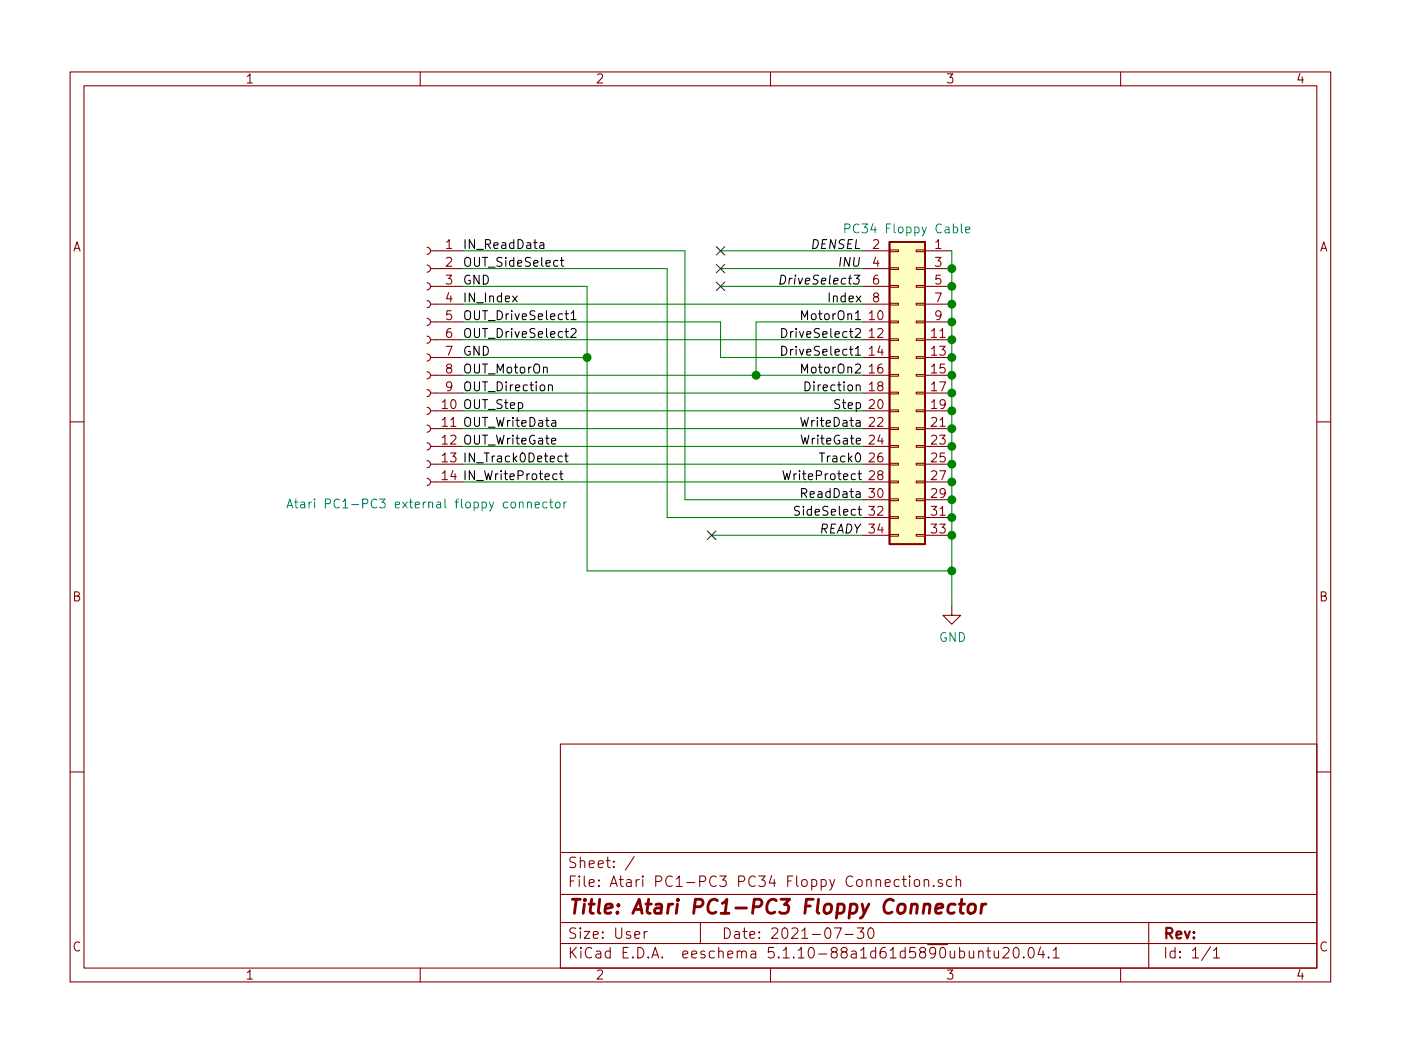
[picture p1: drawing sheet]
EESchema Schematic File Version 4
EELAYER 30 0
EELAYER END
$Descr User 7874 5906
encoding utf-8
Sheet 1 1
Title "Atari PC1-PC3 Floppy Connector"
Date "2021-07-30"
Rev ""
Comp ""
Comment1 ""
Comment2 ""
Comment3 ""
Comment4 ""
$EndDescr
$Comp
L Connector:Conn_01x14_Female J1
U 1 1
P 2400 2000
F 0 "J1" H 2428 1976 50  0001 L CNN
F 1 "Atari PC1-PC3 external floppy connector" H 2400 1150 50  0000 C BNN
F 2 "" H 2400 2000 50  0001 C CNN
F 3 "~" H 2400 2000 50  0001 C CNN
	1    2400 2000
	-1   0    0    -1  
$EndComp
$Comp
L Connector_Generic:Conn_02x17_Odd_Even J2
U 1 1
P 5150 2200
F 0 "J2" H 5200 3217 50  0001 C CNN
F 1 "PC34 Floppy Cable" H 5200 3125 50  0000 C CNN
F 2 "" H 5150 2200 50  0001 C CNN
F 3 "~" H 5150 2200 50  0001 C CNN
	1    5150 2200
	-1   0    0    -1  
$EndComp
$Comp
L power:GND #PWR01
U 1 1
P 5350 3400
F 0 "#PWR01" H 5350 3150 50  0001 C CNN
F 1 "GND" H 5355 3227 50  0000 C CNN
F 2 "" H 5350 3400 50  0001 C CNN
F 3 "" H 5350 3400 50  0001 C CNN
	1    5350 3400
	1    0    0    -1  
$EndComp
Wire Wire Line
	5350 1400 5350 1500
Connection ~ 5350 1500
Wire Wire Line
	5350 1500 5350 1600
Connection ~ 5350 1600
Wire Wire Line
	5350 1600 5350 1700
Connection ~ 5350 1700
Wire Wire Line
	5350 1700 5350 1800
Connection ~ 5350 1800
Wire Wire Line
	5350 1800 5350 1900
Connection ~ 5350 1900
Wire Wire Line
	5350 1900 5350 2000
Connection ~ 5350 2000
Wire Wire Line
	5350 2000 5350 2100
Connection ~ 5350 2100
Wire Wire Line
	5350 2100 5350 2200
Connection ~ 5350 2200
Wire Wire Line
	5350 2200 5350 2300
Connection ~ 5350 2300
Wire Wire Line
	5350 2300 5350 2400
Connection ~ 5350 2400
Wire Wire Line
	5350 2400 5350 2500
Connection ~ 5350 2500
Wire Wire Line
	5350 2500 5350 2600
Connection ~ 5350 2600
Wire Wire Line
	5350 2600 5350 2700
Connection ~ 5350 2700
Wire Wire Line
	5350 2700 5350 2800
Connection ~ 5350 2800
Wire Wire Line
	5350 2800 5350 2900
Connection ~ 5350 2900
Wire Wire Line
	5350 2900 5350 3000
Connection ~ 5350 3000
Wire Wire Line
	2600 2000 3300 2000
Text Label 4850 1900 2    50   ~ 0
DriveSelect2
Text Label 4850 2000 2    50   ~ 0
DriveSelect1
Text Label 4850 2400 2    50   ~ 0
WriteData
Wire Wire Line
	2600 2300 4850 2300
Wire Wire Line
	2600 2200 4850 2200
Wire Wire Line
	2600 2400 4850 2400
Wire Wire Line
	2600 1900 4850 1900
Wire Wire Line
	3300 2000 3300 3200
Wire Wire Line
	5350 3000 5350 3200
Wire Wire Line
	2600 1600 3300 1600
Wire Wire Line
	3300 1600 3300 2000
Connection ~ 3300 2000
Wire Wire Line
	3300 3200 5350 3200
Connection ~ 5350 3200
Wire Wire Line
	5350 3200 5350 3400
Text Label 4850 2100 2    50   ~ 0
MotorOn2
Text Label 4850 2200 2    50   ~ 0
Direction
Text Label 4850 2300 2    50   ~ 0
Step
Wire Wire Line
	4850 2500 2600 2500
Text Label 4850 2500 2    50   ~ 0
WriteGate
Wire Wire Line
	2600 2600 4850 2600
Text Label 4850 2600 2    50   ~ 0
Track0
Wire Wire Line
	4850 2700 2600 2700
Text Label 4850 2700 2    50   ~ 0
WriteProtect
Wire Wire Line
	4850 2800 3850 2800
Wire Wire Line
	3850 2800 3850 1400
Wire Wire Line
	3850 1400 2600 1400
Text Label 4850 2800 2    50   ~ 0
ReadData
Wire Wire Line
	4850 2900 3750 2900
Wire Wire Line
	3750 2900 3750 1500
Wire Wire Line
	3750 1500 2600 1500
Text Label 4850 2900 2    50   ~ 0
SideSelect
Wire Wire Line
	4850 3000 4000 3000
NoConn ~ 4000 3000
Text Label 4850 3000 2    50   Italic 0
READY
Wire Wire Line
	4850 1400 4050 1400
NoConn ~ 4050 1400
Text Label 4850 1400 2    50   Italic 0
DENSEL
Text Label 4850 1500 2    50   Italic 0
INU
Text Label 4850 1600 2    50   Italic 0
DriveSelect3
Wire Wire Line
	4850 1500 4050 1500
Wire Wire Line
	4850 1600 4050 1600
NoConn ~ 4050 1500
NoConn ~ 4050 1600
Text Label 4850 1700 2    50   ~ 0
Index
Text Label 2600 1400 0    50   ~ 0
IN_ReadData
Text Label 2600 1500 0    50   ~ 0
OUT_SideSelect
Text Label 2600 1600 0    50   ~ 0
GND
Text Label 2600 1700 0    50   ~ 0
IN_Index
Text Label 2600 1800 0    50   ~ 0
OUT_DriveSelect1
Text Label 2600 1900 0    50   ~ 0
OUT_DriveSelect2
Text Label 2600 2000 0    50   ~ 0
GND
Text Label 2600 2100 0    50   ~ 0
OUT_MotorOn
Text Label 2600 2200 0    50   ~ 0
OUT_Direction
Text Label 2600 2300 0    50   ~ 0
OUT_Step
Text Label 2600 2400 0    50   ~ 0
OUT_WriteData
Text Label 2600 2500 0    50   ~ 0
OUT_WriteGate
Text Label 2600 2600 0    50   ~ 0
IN_Track0Detect
Text Label 2600 2700 0    50   ~ 0
IN_WriteProtect
Wire Wire Line
	2600 1700 4850 1700
Text Label 4850 1800 2    50   ~ 0
MotorOn1
Wire Wire Line
	4250 1800 4250 2100
Wire Wire Line
	4050 2000 4050 1800
Wire Wire Line
	4050 1800 2600 1800
Wire Wire Line
	4050 2000 4850 2000
Wire Wire Line
	4850 2100 4250 2100
Wire Wire Line
	4250 1800 4850 1800
Connection ~ 4250 2100
Wire Wire Line
	2600 2100 4250 2100
$EndSCHEMATC
